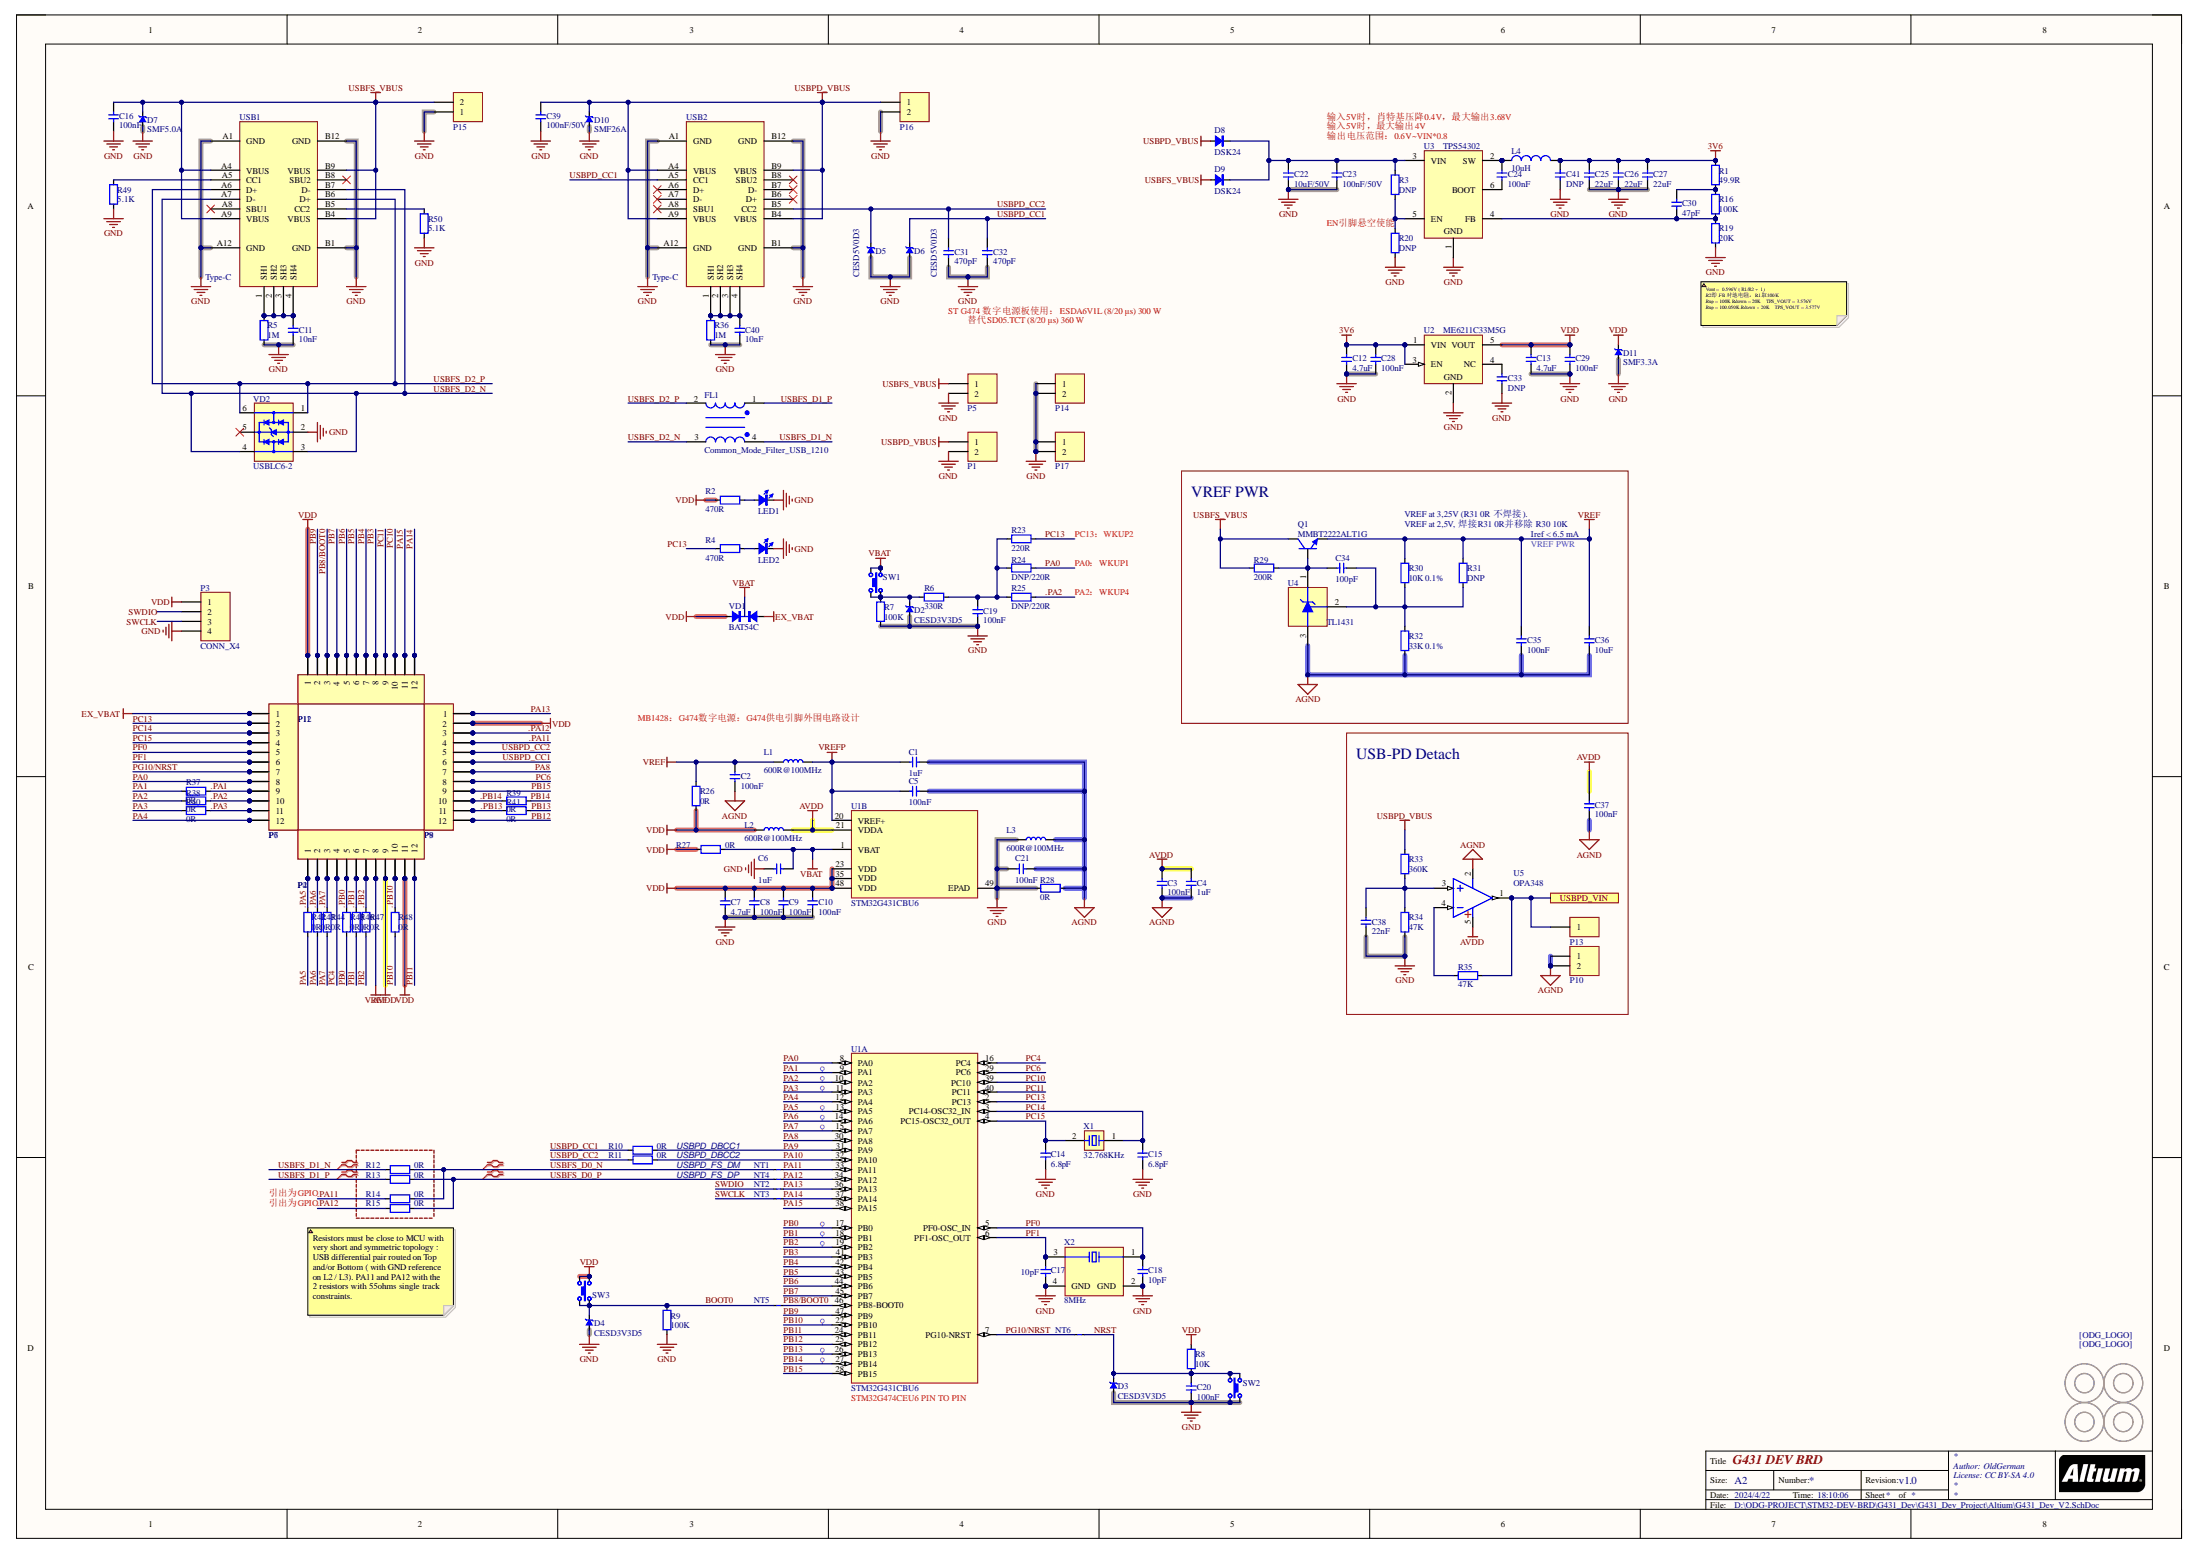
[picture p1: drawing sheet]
# Altium project G431_Dev_V2.PrjPcb
1 sheet, 148 parts. Net scope: flat (ports and power ports of the same name join across sheets).
Board file: G431_Dev_V2.PcbDoc

## Sheet G431_Dev_V2.SchDoc: G431 DEV BRD
size A2; Author: OldGerman; Address1: Author: OldGerman; Address2: License: CC BY-SA 4.0; Revision: v1.0

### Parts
*1  ODG_LOGO  [ODG_LOGO]  (value not drawn)
*2  ODG_LOGO  [ODG_LOGO]  (value not drawn)
C1  1uF  [C0603]
C2  100nF  [C0402]
C3  100nF  [C0402]
C4  1uF  [C0603]
C5  100nF  [C0402]
C6  1uF  [C0603]
C7  4.7uF  [C0603]
C8  100nF  [C0402]
C9  100nF  [C0402]
C10  100nF  [C0402]
C11  10nF  [C0402]
C12  4.7uF  [C0603]
C13  4.7uF  [C0603]
C14  6.8pF  [C0402]
C15  6.8pF  [C0402]
C16  100nF  [C0402]
C17  10pF  [C0402]
C18  10pF  [C0402]
C19  100nF  [C0402]
C20  100nF  [C0402]
C21  100nF  [C0402]
C22  10uF/50V  [C1206]
C23  100nF/50V  [C0402]
C24  100nF  [C0402]
C25  22uF  [C0805]
C26  22uF  [C0805]
C27  22uF  [C0603]
C28  100nF  [C0402]
C29  100nF  [C0402]
C30  47pF  [C0402]
C31  470pF  [C0402]
C32  470pF  [C0402]
C33  DNP  [C0402]
C34  100pF  [C0402]
C35  100nF  [C0402]
C36  10uF  [C0603]
C37  100nF  [C0402]
C38  22nF  [C0402]
C39  100nF/50V  [C0402]
C40  10nF  [C0402]
C41  DNP  [C0805]
D2  CESD3V3D5  [SOD-523]
D3  CESD3V3D5  [SOD-523]
D4  CESD3V3D5  [SOD-523]
D5  CESD5V0D3  [SOD-323]
D6  CESD5V0D3  [SOD-323]
D7  SMF5.0A  [SOD123F]
D8  DSK24  [SOD123F]
D9  DSK24  [SOD123F]
D10  SMF26A  [SOD123F]
D11  SMF3.3A  [SOD123F]
FL1  Common_Mode_Filter_USB_1210  [FIL_1210_DLP11RB400UL2L]
H1  HOLE  [M2.1 D=4.2]  (value not drawn)
H2  HOLE  [M2.1 D=4.2]  (value not drawn)
H3  HOLE  [M2.1 D=4.2]  (value not drawn)
H4  HOLE  [M2.1 D=4.2]  (value not drawn)
L1  600R@100MHz  [FER0603]
L2  600R@100MHz  [FER0603]
L3  600R@100MHz  [FER0603]
L4  10uH  [INDUCTOR 0420 4.6X4.1X2MM]
LED1  LED  [LED0603_GREEN]  (value not drawn)
LED2  LED  [LED0603_BLUE]  (value not drawn)
NT1  NetTie  [NetTie_D=10MIL_C=10MIL]  (value not drawn)  (net tie, no BOM)
NT2  NetTie  [NetTie_D=10MIL_C=10MIL]  (value not drawn)  (net tie, no BOM)
NT3  NetTie  [NetTie_D=10MIL_C=10MIL]  (value not drawn)  (net tie, no BOM)
NT4  NetTie  [NetTie_D=10MIL_C=10MIL]  (value not drawn)  (net tie, no BOM)
NT5  NetTie  [NetTie_D=10MIL_C=10MIL]  (value not drawn)  (net tie, no BOM)
NT6  NetTie  [NetTie_D=10MIL_C=10MIL]  (value not drawn)  (net tie, no BOM)
P1  CONN_X2  [2.54mm_Male_x2]  (value not drawn)
P2  CONN_X12  [2.54MM_MALE_X12]  (value not drawn)
P3  CONN_X4  [2.54mm_Male_x4]
P4  CONN_X12  [2.54MM_MALE_X12]  (value not drawn)
P5  CONN_X2  [2.54mm_Male_x2]  (value not drawn)
P6  CONN_X12  [2.54MM_MALE_X12]  (value not drawn)
P7  CONN_X12  [2.54MM_MALE_X12]  (value not drawn)
P8  CONN_X12  [2.54MM_MALE_X12]  (value not drawn)
P9  CONN_X12  [2.54MM_MALE_X12]  (value not drawn)
P10  CONN_X2  [2.54mm_Male_x2]  (value not drawn)
P11  CONN_X12  [2.54MM_MALE_X12]  (value not drawn)
P12  CONN_X12  [2.54MM_MALE_X12]  (value not drawn)
P13  CONN_X1  [2.54mm_Male_x1]  (value not drawn)
P14  CONN_X2  [2.54mm_Male_x2]  (value not drawn)
P15  CONN_X2  [TE_1776275-2]  (value not drawn)
P16  CONN_X2  [TE_1776275-2]  (value not drawn)
P17  CONN_X2  [2.54mm_Male_x2]  (value not drawn)
Q1  MMBT2222ALT1G  [INFINEON SOT-23-3]
R1  49.9R  [R0402]
R2  470R  [R0402]
R3  DNP  [R0402]
R4  470R  [R0402]
R5  1M  [R0402]
R6  330R  [R0402]
R7  100K  [R0402]
R8  10K  [R0402]
R9  100K  [R0402]
R10  0R  [R0402]
R11  0R  [R0402]
R12  0R  [R0402]
R13  0R  [R0402]
R14  0R  [R0402]
R15  0R  [R0402]
R16  100K  [R0402]
R19  20K  [R0402]
R20  DNP  [R0402]
R23  220R  [R0402]
R24  DNP/220R  [R0402]
R25  DNP/220R  [R0402]
R26  0R  [R0402]
R27  0R  [R0402]
R28  0R  [R0402]
R29  200R  [R0402]
R30  10K 0.1%  [R0402]
R31  DNP  [R0402]
R32  33K 0.1%  [R0402]
R33  360K  [R0402]
R34  47K  [R0402]
R35  47K  [R0402]
R36  1M  [R0402]
R37  0R  [RES_TINY_0402]
R38  0R  [RES_TINY_0402]
R39  0R  [RES_TINY_0402]
R40  0R  [RES_TINY_0402]
R41  0R  [RES_TINY_0402]
R42  0R  [RES_TINY_0402]
R43  0R  [RES_TINY_0402]
R44  0R  [RES_TINY_0402]
R45  0R  [RES_TINY_0402]
R46  0R  [RES_TINY_0402]
R47  0R  [RES_TINY_0402]
R48  0R  [RES_TINY_0402]
R49  5.1K  [R0402]
R50  5.1K  [R0402]
SW1  Button-4P  [SWITCH_3X4X2.5_4PIN_SMD]  (value not drawn)
SW2  Button-4P  [SWITCH_3X4X2.5_4PIN_SMD]  (value not drawn)
SW3  Button-4P  [SWITCH_3X4X2.5_4PIN_SMD]  (value not drawn)
U1  STM32G431CBU6  [UFQFPN-48_7X7X0P55MM]  (parts A,B of 2)
U2  ME6211C33M5G  [ANALOG TSOT-23-5 UJ-5]
U3  TPS54302  [MICROCHIP SOT-23-6 M6]
U4  TL1431  [INFINEON SOT-23-3]
U5  OPA348  [ANALOG SOT-23-5 RJ-5]
USB1  Type-C  [Type-C-TOP]
USB2  Type-C  [Type-C-TOP]
VD1  BAT54C  [INFINEON SOT-23-3]
VD2  USBLC6-2  [MICROCHIP SOT-23-6 M6]
X1  32.768KHz  [XTAL_2P_3215]
X2  8MHz  [EPSON TSX-3225]

### Blocks framed on the sheet
VREF PWR: C34-C36 Q1 R29-R32 U4
USB-PD Detach: C37 C38 P10 P13 R33-R35 U5

### Ports
USBPD_VIN

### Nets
3V6: C12.2 C25.1 C26.1 C27.1 C28.1 C41.2 L4.2 R1.1 U2.1(VIN) U2.3(EN)
AGND: C1.2 C2.1 C3.1 C4.1 C5.2 C21.1 C35.2 C36.2 C37.2 L3.2 P10.1 P10.2 R28.1 R32.1 U4.3(Anode) U5.2(V-)
AVDD: C3.2 C4.2 C37.1 L2.2 P2.9 P4.9 U1.21(VDDA) U5.5(V+)
EX_VBAT: P6.1 P7.1 VD1.2
GND: C6.1 C7.1 C8.1 C9.1 C10.1 C11.1 C12.1 C13.1 C14.2 C15.2 C16.2 C17.2 C18.2 C19.1 C20.1 C21.2 C22.2 C23.2 C25.2 C26.2 C27.2 C28.2 C29.2 C31.1 C32.2 C33.2 C38.2 C39.2 C40.1 C41.1 D2.1 D3.1 D4.1 D5.1 D6.1 D7.1 D10.1 D11.1 L3.1 LED1.2(K) LED2.2(K) P1.2 P3.4 P5.2 P14.1 P14.2 P15.1 P16.2 P17.1 P17.2 R5.1 R7.2 R9.2 R19.2 R20.2 R28.2 R34.2 R36.1 R49.1 R50.2 SW2.3 SW2.4 U1.49(EPAD) U2.2(GND) U3.1(GND) USB1.A1(GND) USB1.A12(GND) USB1.B1(GND) USB1.B12(GND) USB2.A1(GND) USB2.A12(GND) USB2.B1(GND) USB2.B12(GND) VD2.2(GND) X2.2(GND) X2.4(GND)
USBFS_VBUS: C16.1 D7.2 D9.1(A) P5.1 P15.2 Q1.3(C) R29.2 USB1.A4(VBUS) USB1.A9(VBUS) USB1.B4(VBUS) USB1.B9(VBUS)
USBPD_VBUS: C39.1 D8.1(A) D10.2 P1.1 P16.1 R33.2 USB2.A4(VBUS) USB2.A9(VBUS) USB2.B4(VBUS) USB2.B9(VBUS)
VBAT: C6.2 R27.2 SW1.3 SW1.4 U1.1(VBAT) VD1.3
VDD: C7.2 C8.2 C9.2 C10.2 C13.2 C29.1 D11.2 L2.1 P2.11 P3.1 P4.11 P8.2 P9.2 P11.1 P12.1 R2.1 R8.1 R26.1 R27.1 SW3.3 SW3.4 U1.23(VDD) U1.35(VDD) U1.48(VDD) U2.5(VOUT) VD1.1
VREF: C2.2 C35.1 C36.1 L1.1 P2.8 P4.8 Q1.2(E) R26.2 R30.2 R31.2
VREFP: C1.1 C5.1 L1.2 U1.20(VREF+)
.PA1: P6.9 P7.9 R37.2
.PA2: P6.10 P7.10 R25.1 R38.2
.PA3: P6.11 P7.11 R40.2
.PA5: P2.1 P4.1 R42.1
.PA6: P2.2 P4.2 R43.1
.PA7: P2.3 P4.3 R44.1
.PA11: P8.4 P9.4 R14.1
.PA12: P8.3 P9.3 R15.1
.PB0: P2.5 P4.5 R45.1
.PB1: P2.6 P4.6 R46.1
.PB2: P2.7 P4.7 R47.1
.PB10: P2.10 P4.10 R48.1
.PB13: P8.11 P9.11 R41.1
.PB14: P8.10 P9.10 R39.1
BOOT0: D4.2 NT5.2 R9.1 SW3.1 SW3.2
NRST: C20.2 D3.2 NT6.1 R8.2 SW2.1 SW2.2
PA0: P6.8 P7.8 R24.1 U1.8(PA0)
PA1: R37.1 U1.9(PA1)
PA2: R38.1 U1.10(PA2)
PA3: R40.1 U1.11(PA3)
PA4: P6.12 P7.12 U1.12(PA4)
PA5: R42.2 U1.13(PA5)
PA6: R43.2 U1.14(PA6)
PA7: R44.2 U1.15(PA7)
PA8: P8.7 P9.7 U1.30(PA8)
PA9: R10.2 U1.31(PA9)
PA10: R11.2 U1.32(PA10)
PA11: NT1.1 U1.33(PA11)
PA12: NT4.1 U1.34(PA12)
PA13: NT2.1 P8.1 P9.1 U1.36(PA13)
PA14: NT3.1 P11.12 P12.12 U1.37(PA14)
PA15: P11.11 P12.11 U1.38(PA15)
PB0: R45.2 U1.17(PB0)
PB1: R46.2 U1.18(PB1)
PB2: R47.2 U1.19(PB2)
PB3: P11.8 P12.8 U1.41(PB3)
PB4: P11.7 P12.7 U1.42(PB4)
PB5: P11.6 P12.6 U1.43(PB5)
PB6: P11.5 P12.5 U1.44(PB6)
PB7: P11.4 P12.4 U1.45(PB7)
PB8/BOOT0: NT5.1 P11.3 P12.3 U1.46(PB8-BOOT0)
PB9: P11.2 P12.2 U1.47(PB9)
PB10: R48.2 U1.22(PB10)
PB11: P2.12 P4.12 U1.24(PB11)
PB12: P8.12 P9.12 U1.25(PB12)
PB13: R41.2 U1.26(PB13)
PB14: R39.2 U1.27(PB14)
PB15: P8.9 P9.9 U1.28(PB15)
PC4: P2.4 P4.4 U1.16(PC4)
PC6: P8.8 P9.8 U1.29(PC6)
PC10: P11.10 P12.10 U1.39(PC10)
PC11: P11.9 P12.9 U1.40(PC11)
PC13: P6.2 P7.2 R4.1 R23.1 U1.2(PC13)
PC14: C15.1 P6.3 P7.3 U1.3(PC14-OSC32_IN) X1.1
PC15: C14.1 P6.4 P7.4 U1.4(PC15-OSC32_OUT) X1.2
PF0: C18.1 P6.5 P7.5 U1.5(PF0-OSC_IN) X2.1
PF1: C17.1 P6.6 P7.6 U1.6(PF1-OSC_OUT) X2.3
PG10/NRST: NT6.2 P6.7 P7.7 U1.7(PG10-NRST)
SWCLK: NT3.2 P3.3
SWDIO: NT2.2 P3.2
USBFS_D0_N: NT1.2 R12.2 R14.2
USBFS_D0_P: NT4.2 R13.2 R15.2
USBFS_D1_N: FL1.4 R12.1
USBFS_D1_P: FL1.1 R13.1
USBFS_D2_N: FL1.3 USB1.A7(D-) USB1.B7(D-) VD2.3(I/O2) VD2.4(I/O2)
USBFS_D2_P: FL1.2 USB1.A6(D+) USB1.B6(D+) VD2.1(I/O1) VD2.6(I/O1)
USBPD_CC1: C32.1 D6.2 P8.6 P9.6 R10.1 USB2.A5(CC1)
USBPD_CC2: C31.2 D5.2 P8.5 P9.5 R11.1 USB2.B5(CC2)
NetC11_2: C11.2 R5.2 USB1.1(SH1) USB1.2(SH2) USB1.3(SH3) USB1.4(SH4)
NetC19_2: C19.2 R6.1 R23.2 R24.2 R25.2
NetC22_1: C22.1 C23.1 D8.2(C) D9.2(C) R3.1 U3.3(VIN)
NetC24_1: C24.1 U3.6(BOOT)
NetC24_2: C24.2 L4.1 U3.2(SW)
NetC30_1: C30.1 R1.2 R16.1
NetC30_2: C30.2 R16.2 R19.1 U3.4(FB)
NetC33_1: C33.1 U2.4(NC)
NetC34_1: C34.1 R30.1 R31.1 R32.2 U4.2(Ref)
NetC34_2: C34.2 Q1.1(B) R29.1 U4.1(Cathode)
NetC38_1: C38.1 R33.1 R34.1 U5.3(IN+)
NetC40_2: C40.2 R36.2 USB2.1(SH1) USB2.2(SH2) USB2.3(SH3) USB2.4(SH4)
NetD2_2: D2.2 R6.2 R7.1 SW1.1 SW1.2
NetLED1_1: LED1.1(A) R2.2
NetLED2_1: LED2.1(A) R4.2
NetP13_1: P13.1 R35.1 U5.1(OUT) ; port USBPD_VIN
NetR3_2: R3.2 R20.1 U3.5(EN)
NetR35_2: R35.2 U5.4(IN-)
NetR49_2: R49.2 USB1.A5(CC1)
NetR50_1: R50.1 USB1.B5(CC2)

Not connected (* = marked no-connect by the designer): H1 1; H2 1; H3 1; H4 1; USB1 A8(SBU1)* B8(SBU2)*; USB2 A6(D+)* A7(D-)* A8(SBU1)* B6(D+)* B7(D-)* B8(SBU2)*; VD2 5(VBUS)*

### Layout directives
net class opa: PA1, PA2, PA3, PA5, PA6, PA7, PB0, PB1, PB2, PB10, PB13, PB14
differential pair: USBFS_D0_N, USBFS_D0_P, USBFS_D1_N, USBFS_D1_P

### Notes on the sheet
- 输出电压范围：0.6V~VIN*0.8
- 输入5V时，最大输出4V
- 输入5V时，肖特基压降0.4V，最大输出3.68V
- EN引脚悬空使能
- ST G474 数字电源板使用：ESDA6V1L (8/20 μs) 300 W
- 替代SD05.TCT (8/20 μs) 360 W
- Vout =  0.596V ( R1/R2 + 1)
  R2即 FB 对地电阻，R1取100K
  Rup = 100K Rdown = 20K    TPS_VOUT = 3.576V
  Rup = 100.050K Rdown = 20K    TPS_VOUT = 3.577V
- PC13：WKUP2
- VREF at 3,25V (R31 0R 不焊接).
- VREF at 2,5V, 焊接R31 0R并移除 R30 10K
- Iref < 6.5 mA
- PA0：WKUP1
- VREF PWR
- PA2：WKUP4
- MB1428：G474数字电源：G474供电引脚外围电路设计
- USBPD_DBCC1
- USBPD_DBCC2
- USBPD_FS_DM
- 引出为GPIO
- USBPD_FS_DP
- Resistors must be close to MCU with very short and symmetric topology : USB differential pair routed on Top and/or Bottom ( with GND reference on L2 / L3). PA11 and PA12 with the 2 resistors with 55ohms single track constraints.
- (near U1) STM32G474CEU6 PIN TO PIN
